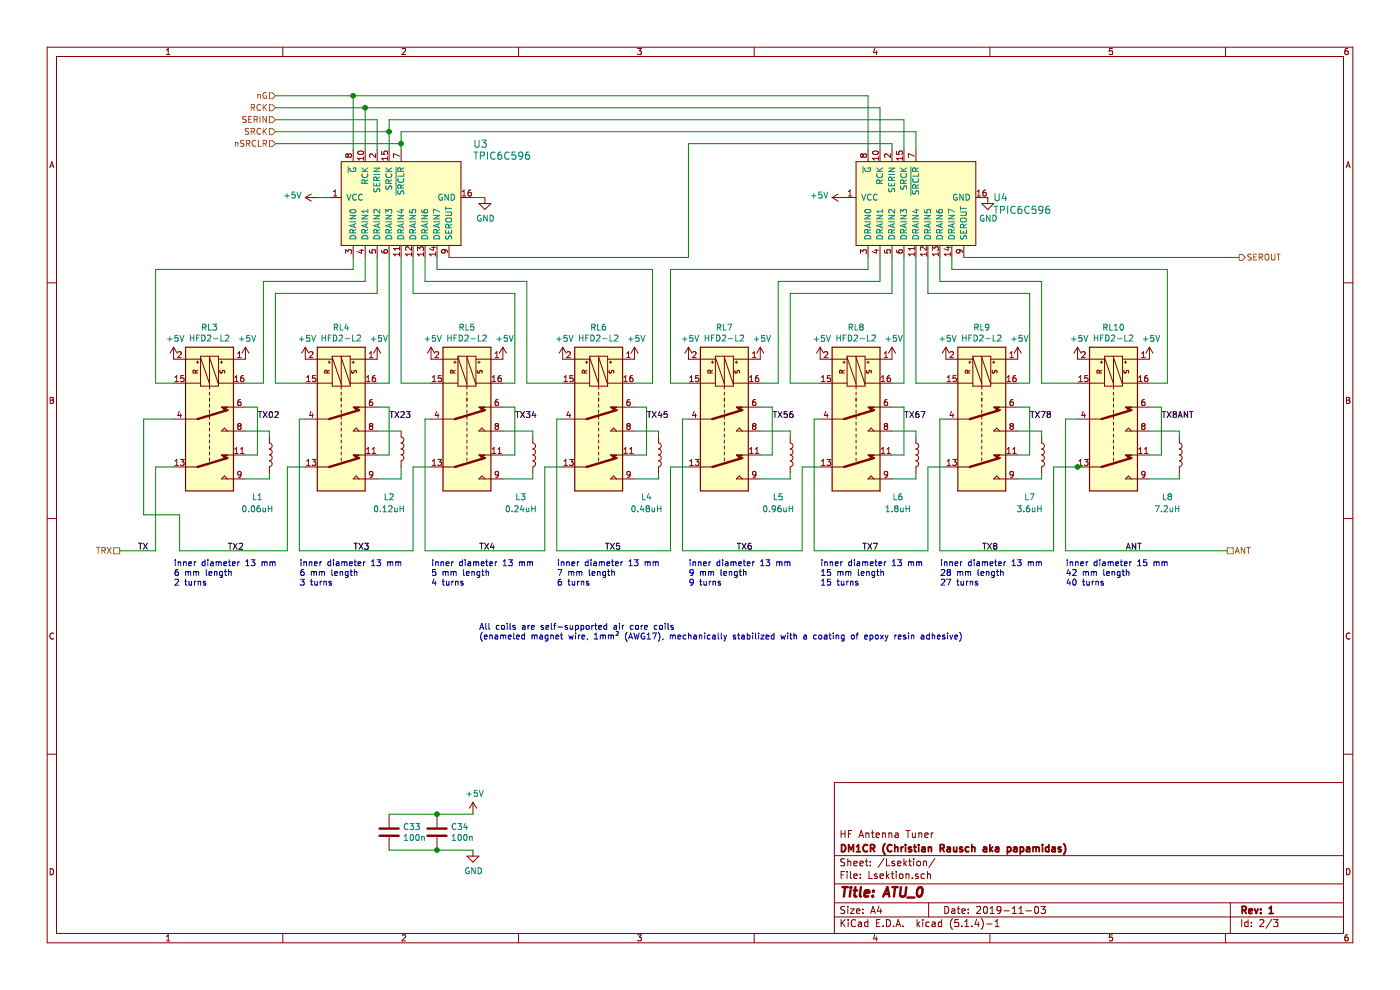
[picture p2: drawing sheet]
EESchema Schematic File Version 4
LIBS:ATU_0-cache
EELAYER 30 0
EELAYER END
$Descr A4 11693 8268
encoding utf-8
Sheet 2 3
Title "ATU_0"
Date "2019-11-03"
Rev "1"
Comp "DM1CR (Christian Rausch aka papamidas)"
Comment1 "HF Antenna Tuner"
Comment2 ""
Comment3 ""
Comment4 ""
$EndDescr
$Comp
L ATU_0-rescue:HFD2-L2-flipdotUSV-cache RL?
U 1 1
P 2850 3300
AR Path="/5D6ADAB4" Ref="RL?"  Part="1" 
AR Path="/5D6693D7/5D6ADAB4" Ref="RL4"  Part="1" 
F 0 "RL4" V 2283 3300 50  0000 C CNN
F 1 "HFD2-L2" V 2374 3300 50  0000 C CNN
F 2 "HFD2-L2:HFD2-L2" H 2850 3300 50  0001 C CNN
F 3 "" H 2850 3300 50  0000 C CNN
	1    2850 3300
	0    1    1    0   
$EndComp
$Comp
L Device:L L?
U 1 1
P 2250 3800
AR Path="/5D6ADABA" Ref="L?"  Part="1" 
AR Path="/5D6693D7/5D6ADABA" Ref="L1"  Part="1" 
F 0 "L1" H 2150 3450 50  0000 C CNN
F 1 "0.06uH" H 2150 3350 50  0000 C CNN
F 2 "ATU_0:Aircoil_7_62_d15" H 2250 3800 50  0001 C CNN
F 3 "~" H 2250 3800 50  0001 C CNN
	1    2250 3800
	1    0    0    -1  
$EndComp
$Comp
L Device:L L?
U 1 1
P 3350 3750
AR Path="/5D6ADAC0" Ref="L?"  Part="1" 
AR Path="/5D6693D7/5D6ADAC0" Ref="L2"  Part="1" 
F 0 "L2" H 3250 3350 50  0000 C CNN
F 1 "0.12uH" H 3250 3250 50  0000 C CNN
F 2 "ATU_0:Aircoil_7_62_d15" H 3350 3750 50  0001 C CNN
F 3 "~" H 3350 3750 50  0001 C CNN
	1    3350 3750
	1    0    0    -1  
$EndComp
$Comp
L ATU_0-rescue:HFD2-L2-flipdotUSV-cache RL?
U 1 1
P 3900 3300
AR Path="/5D6ADACE" Ref="RL?"  Part="1" 
AR Path="/5D6693D7/5D6ADACE" Ref="RL5"  Part="1" 
F 0 "RL5" V 3333 3300 50  0000 C CNN
F 1 "HFD2-L2" V 3424 3300 50  0000 C CNN
F 2 "HFD2-L2:HFD2-L2" H 3900 3300 50  0001 C CNN
F 3 "" H 3900 3300 50  0000 C CNN
	1    3900 3300
	0    1    1    0   
$EndComp
$Comp
L ATU_0-rescue:HFD2-L2-flipdotUSV-cache RL?
U 1 1
P 5000 3300
AR Path="/5D6ADAD4" Ref="RL?"  Part="1" 
AR Path="/5D6693D7/5D6ADAD4" Ref="RL6"  Part="1" 
F 0 "RL6" V 4433 3300 50  0000 C CNN
F 1 "HFD2-L2" V 4524 3300 50  0000 C CNN
F 2 "HFD2-L2:HFD2-L2" H 5000 3300 50  0001 C CNN
F 3 "" H 5000 3300 50  0000 C CNN
	1    5000 3300
	0    1    1    0   
$EndComp
$Comp
L Device:L L?
U 1 1
P 4450 3800
AR Path="/5D6ADADA" Ref="L?"  Part="1" 
AR Path="/5D6693D7/5D6ADADA" Ref="L3"  Part="1" 
F 0 "L3" H 4350 3450 50  0000 C CNN
F 1 "0.24uH" H 4350 3350 50  0000 C CNN
F 2 "ATU_0:Aircoil_7_62_d15" H 4450 3800 50  0001 C CNN
F 3 "~" H 4450 3800 50  0001 C CNN
	1    4450 3800
	1    0    0    -1  
$EndComp
$Comp
L Device:L L?
U 1 1
P 5500 3800
AR Path="/5D6ADAE0" Ref="L?"  Part="1" 
AR Path="/5D6693D7/5D6ADAE0" Ref="L4"  Part="1" 
F 0 "L4" H 5400 3450 50  0000 C CNN
F 1 "0.48uH" H 5400 3350 50  0000 C CNN
F 2 "ATU_0:Aircoil_7_62_d15" H 5500 3800 50  0001 C CNN
F 3 "~" H 5500 3800 50  0001 C CNN
	1    5500 3800
	1    0    0    -1  
$EndComp
$Comp
L ATU_0-rescue:TPIC6C596-tpic6c596 U?
U 1 1
P 2850 1650
AR Path="/5D6ADAF9" Ref="U?"  Part="1" 
AR Path="/5D6693D7/5D6ADAF9" Ref="U3"  Part="1" 
F 0 "U3" V 2400 550 60  0000 R CNN
F 1 "TPIC6C596" V 2500 550 60  0000 R CNN
F 2 "digikey-footprints:SOIC-16_W3.90mm" H 3050 1850 60  0001 L CNN
F 3 "http://www.ti.com/general/docs/suppproductinfo.tsp?distId=10&gotoUrl=http%3A%2F%2Fwww.ti.com%2Flit%2Fgpn%2Ftpic6b595" H 3050 1950 60  0001 L CNN
F 4 "Mouser TPIC6C596DRQ1" H 3050 2050 60  0001 L CNN "Digi-Key_PN"
F 5 "TPIC6C596" H 3050 2150 60  0001 L CNN "MPN"
F 6 "Integrated Circuits (ICs)" H 3050 2250 60  0001 L CNN "Category"
F 7 "Logic - Shift Registers" H 3050 2350 60  0001 L CNN "Family"
F 8 "http://www.ti.com/sitesearch/docs/universalsearch.tsp?searchTerm=tpic6c596#q=tpic6c596&t=everything&linkId=1" H 3050 2450 60  0001 L CNN "DK_Datasheet_Link"
F 9 "/product-detail/en/texas-instruments/TPIC6B595N/296-1956-5-ND/277601" H 3050 2550 60  0001 L CNN "DK_Detail_Page"
F 10 "IC PWR 8-BIT SHIFT REGIS 20-DIP" H 3050 2650 60  0001 L CNN "Description"
F 11 "Texas Instruments" H 3050 2750 60  0001 L CNN "Manufacturer"
F 12 "Active" H 3050 2850 60  0001 L CNN "Status"
	1    2850 1650
	0    -1   1    0   
$EndComp
$Comp
L power:+5V #PWR?
U 1 1
P 1450 3000
AR Path="/5D6ADB0B" Ref="#PWR?"  Part="1" 
AR Path="/5D6693D7/5D6ADB0B" Ref="#PWR025"  Part="1" 
F 0 "#PWR025" H 1450 2850 50  0001 C CNN
F 1 "+5V" H 1465 3173 50  0000 C CNN
F 2 "" H 1450 3000 50  0001 C CNN
F 3 "" H 1450 3000 50  0001 C CNN
	1    1450 3000
	1    0    0    -1  
$EndComp
$Comp
L power:+5V #PWR?
U 1 1
P 2050 3000
AR Path="/5D6ADB11" Ref="#PWR?"  Part="1" 
AR Path="/5D6693D7/5D6ADB11" Ref="#PWR028"  Part="1" 
F 0 "#PWR028" H 2050 2850 50  0001 C CNN
F 1 "+5V" H 2065 3173 50  0000 C CNN
F 2 "" H 2050 3000 50  0001 C CNN
F 3 "" H 2050 3000 50  0001 C CNN
	1    2050 3000
	1    0    0    -1  
$EndComp
$Comp
L power:+5V #PWR?
U 1 1
P 2550 3000
AR Path="/5D6ADB17" Ref="#PWR?"  Part="1" 
AR Path="/5D6693D7/5D6ADB17" Ref="#PWR029"  Part="1" 
F 0 "#PWR029" H 2550 2850 50  0001 C CNN
F 1 "+5V" H 2565 3173 50  0000 C CNN
F 2 "" H 2550 3000 50  0001 C CNN
F 3 "" H 2550 3000 50  0001 C CNN
	1    2550 3000
	1    0    0    -1  
$EndComp
$Comp
L power:+5V #PWR?
U 1 1
P 3150 3000
AR Path="/5D6ADB1D" Ref="#PWR?"  Part="1" 
AR Path="/5D6693D7/5D6ADB1D" Ref="#PWR033"  Part="1" 
F 0 "#PWR033" H 3150 2850 50  0001 C CNN
F 1 "+5V" H 3165 3173 50  0000 C CNN
F 2 "" H 3150 3000 50  0001 C CNN
F 3 "" H 3150 3000 50  0001 C CNN
	1    3150 3000
	1    0    0    -1  
$EndComp
$Comp
L power:+5V #PWR?
U 1 1
P 3600 3000
AR Path="/5D6ADB23" Ref="#PWR?"  Part="1" 
AR Path="/5D6693D7/5D6ADB23" Ref="#PWR034"  Part="1" 
F 0 "#PWR034" H 3600 2850 50  0001 C CNN
F 1 "+5V" H 3615 3173 50  0000 C CNN
F 2 "" H 3600 3000 50  0001 C CNN
F 3 "" H 3600 3000 50  0001 C CNN
	1    3600 3000
	1    0    0    -1  
$EndComp
$Comp
L power:+5V #PWR?
U 1 1
P 4200 3000
AR Path="/5D6ADB29" Ref="#PWR?"  Part="1" 
AR Path="/5D6693D7/5D6ADB29" Ref="#PWR038"  Part="1" 
F 0 "#PWR038" H 4200 2850 50  0001 C CNN
F 1 "+5V" H 4215 3173 50  0000 C CNN
F 2 "" H 4200 3000 50  0001 C CNN
F 3 "" H 4200 3000 50  0001 C CNN
	1    4200 3000
	1    0    0    -1  
$EndComp
$Comp
L power:+5V #PWR?
U 1 1
P 4700 3000
AR Path="/5D6ADB2F" Ref="#PWR?"  Part="1" 
AR Path="/5D6693D7/5D6ADB2F" Ref="#PWR039"  Part="1" 
F 0 "#PWR039" H 4700 2850 50  0001 C CNN
F 1 "+5V" H 4715 3173 50  0000 C CNN
F 2 "" H 4700 3000 50  0001 C CNN
F 3 "" H 4700 3000 50  0001 C CNN
	1    4700 3000
	1    0    0    -1  
$EndComp
$Comp
L power:+5V #PWR?
U 1 1
P 5300 3000
AR Path="/5D6ADB35" Ref="#PWR?"  Part="1" 
AR Path="/5D6693D7/5D6ADB35" Ref="#PWR042"  Part="1" 
F 0 "#PWR042" H 5300 2850 50  0001 C CNN
F 1 "+5V" H 5315 3173 50  0000 C CNN
F 2 "" H 5300 3000 50  0001 C CNN
F 3 "" H 5300 3000 50  0001 C CNN
	1    5300 3000
	1    0    0    -1  
$EndComp
Wire Wire Line
	2950 2150 2950 2250
Wire Wire Line
	2950 2250 1300 2250
Wire Wire Line
	1300 2250 1300 3200
Wire Wire Line
	1300 3200 1450 3200
Wire Wire Line
	2050 3200 2200 3200
Wire Wire Line
	2200 3200 2200 2350
Wire Wire Line
	2200 2350 3050 2350
Wire Wire Line
	3050 2350 3050 2150
Wire Wire Line
	2300 3200 2300 2450
Wire Wire Line
	3150 2450 3150 2150
Wire Wire Line
	3150 3200 3250 3200
Wire Wire Line
	3250 3200 3250 2150
Wire Wire Line
	3600 3200 3350 3200
Wire Wire Line
	3350 3200 3350 2150
Wire Wire Line
	4200 3200 4300 3200
Wire Wire Line
	4300 3200 4300 2450
Wire Wire Line
	4300 2450 3450 2450
Wire Wire Line
	3450 2450 3450 2150
Wire Wire Line
	4700 3200 4400 3200
Wire Wire Line
	4400 3200 4400 2350
Wire Wire Line
	4400 2350 3550 2350
Wire Wire Line
	3550 2350 3550 2150
Wire Wire Line
	5300 3200 5450 3200
Wire Wire Line
	5450 3200 5450 2250
Wire Wire Line
	5450 2250 3650 2250
Wire Wire Line
	3650 2250 3650 2150
Wire Wire Line
	2300 2450 3150 2450
Wire Wire Line
	2300 3200 2550 3200
$Comp
L ATU_0-rescue:HFD2-L2-flipdotUSV-cache RL?
U 1 1
P 6050 3300
AR Path="/5D6ADB57" Ref="RL?"  Part="1" 
AR Path="/5D6693D7/5D6ADB57" Ref="RL7"  Part="1" 
F 0 "RL7" V 5483 3300 50  0000 C CNN
F 1 "HFD2-L2" V 5574 3300 50  0000 C CNN
F 2 "HFD2-L2:HFD2-L2" H 6050 3300 50  0001 C CNN
F 3 "" H 6050 3300 50  0000 C CNN
	1    6050 3300
	0    1    1    0   
$EndComp
$Comp
L ATU_0-rescue:HFD2-L2-flipdotUSV-cache RL?
U 1 1
P 7150 3300
AR Path="/5D6ADB5D" Ref="RL?"  Part="1" 
AR Path="/5D6693D7/5D6ADB5D" Ref="RL8"  Part="1" 
F 0 "RL8" V 6583 3300 50  0000 C CNN
F 1 "HFD2-L2" V 6674 3300 50  0000 C CNN
F 2 "HFD2-L2:HFD2-L2" H 7150 3300 50  0001 C CNN
F 3 "" H 7150 3300 50  0000 C CNN
	1    7150 3300
	0    1    1    0   
$EndComp
$Comp
L Device:L L?
U 1 1
P 6600 3800
AR Path="/5D6ADB63" Ref="L?"  Part="1" 
AR Path="/5D6693D7/5D6ADB63" Ref="L5"  Part="1" 
F 0 "L5" H 6500 3450 50  0000 C CNN
F 1 "0.96uH" H 6500 3350 50  0000 C CNN
F 2 "ATU_0:Aircoil_10_16_d15" H 6600 3800 50  0001 C CNN
F 3 "~" H 6600 3800 50  0001 C CNN
	1    6600 3800
	1    0    0    -1  
$EndComp
$Comp
L Device:L L?
U 1 1
P 7650 3800
AR Path="/5D6ADB69" Ref="L?"  Part="1" 
AR Path="/5D6693D7/5D6ADB69" Ref="L6"  Part="1" 
F 0 "L6" H 7500 3450 50  0000 C CNN
F 1 "1.8uH" H 7500 3350 50  0000 C CNN
F 2 "ATU_0:Aircoil_15_24_d15" H 7650 3800 50  0001 C CNN
F 3 "~" H 7650 3800 50  0001 C CNN
	1    7650 3800
	1    0    0    -1  
$EndComp
$Comp
L ATU_0-rescue:HFD2-L2-flipdotUSV-cache RL?
U 1 1
P 8200 3300
AR Path="/5D6ADB77" Ref="RL?"  Part="1" 
AR Path="/5D6693D7/5D6ADB77" Ref="RL9"  Part="1" 
F 0 "RL9" V 7633 3300 50  0000 C CNN
F 1 "HFD2-L2" V 7724 3300 50  0000 C CNN
F 2 "HFD2-L2:HFD2-L2" H 8200 3300 50  0001 C CNN
F 3 "" H 8200 3300 50  0000 C CNN
	1    8200 3300
	0    1    1    0   
$EndComp
$Comp
L ATU_0-rescue:HFD2-L2-flipdotUSV-cache RL?
U 1 1
P 9300 3300
AR Path="/5D6ADB7D" Ref="RL?"  Part="1" 
AR Path="/5D6693D7/5D6ADB7D" Ref="RL10"  Part="1" 
F 0 "RL10" V 8733 3300 50  0000 C CNN
F 1 "HFD2-L2" V 8824 3300 50  0000 C CNN
F 2 "HFD2-L2:HFD2-L2" H 9300 3300 50  0001 C CNN
F 3 "" H 9300 3300 50  0000 C CNN
	1    9300 3300
	0    1    1    0   
$EndComp
$Comp
L Device:L L?
U 1 1
P 8700 3800
AR Path="/5D6ADB83" Ref="L?"  Part="1" 
AR Path="/5D6693D7/5D6ADB83" Ref="L7"  Part="1" 
F 0 "L7" H 8600 3450 50  0000 C CNN
F 1 "3.6uH" H 8600 3350 50  0000 C CNN
F 2 "ATU_0:Aircoil_27_94_d15" H 8700 3800 50  0001 C CNN
F 3 "~" H 8700 3800 50  0001 C CNN
	1    8700 3800
	1    0    0    -1  
$EndComp
$Comp
L Device:L L?
U 1 1
P 9850 3800
AR Path="/5D6ADB89" Ref="L?"  Part="1" 
AR Path="/5D6693D7/5D6ADB89" Ref="L8"  Part="1" 
F 0 "L8" H 9750 3450 50  0000 C CNN
F 1 "7.2uH" H 9750 3350 50  0000 C CNN
F 2 "ATU_0:Aircoil_43_18_d17" H 9850 3800 50  0001 C CNN
F 3 "~" H 9850 3800 50  0001 C CNN
	1    9850 3800
	1    0    0    -1  
$EndComp
$Comp
L ATU_0-rescue:TPIC6C596-tpic6c596 U?
U 1 1
P 7150 1650
AR Path="/5D6ADBA2" Ref="U?"  Part="1" 
AR Path="/5D6693D7/5D6ADBA2" Ref="U4"  Part="1" 
F 0 "U4" V 7147 506 60  0000 R CNN
F 1 "TPIC6C596" V 7253 506 60  0000 R CNN
F 2 "digikey-footprints:SOIC-16_W3.90mm" H 7350 1850 60  0001 L CNN
F 3 "http://www.ti.com/general/docs/suppproductinfo.tsp?distId=10&gotoUrl=http%3A%2F%2Fwww.ti.com%2Flit%2Fgpn%2Ftpic6b595" H 7350 1950 60  0001 L CNN
F 4 "Mouser TPIC6C596DRQ1" H 7350 2050 60  0001 L CNN "Digi-Key_PN"
F 5 "TPIC6C596" H 7350 2150 60  0001 L CNN "MPN"
F 6 "Integrated Circuits (ICs)" H 7350 2250 60  0001 L CNN "Category"
F 7 "Logic - Shift Registers" H 7350 2350 60  0001 L CNN "Family"
F 8 "http://www.ti.com/sitesearch/docs/universalsearch.tsp?searchTerm=tpic6c596#q=tpic6c596&t=everything&linkId=1" H 7350 2450 60  0001 L CNN "DK_Datasheet_Link"
F 9 "/product-detail/en/texas-instruments/TPIC6B595N/296-1956-5-ND/277601" H 7350 2550 60  0001 L CNN "DK_Detail_Page"
F 10 "IC PWR 8-BIT SHIFT REGIS 20-DIP" H 7350 2650 60  0001 L CNN "Description"
F 11 "Texas Instruments" H 7350 2750 60  0001 L CNN "Manufacturer"
F 12 "Active" H 7350 2850 60  0001 L CNN "Status"
	1    7150 1650
	0    -1   1    0   
$EndComp
$Comp
L power:GND #PWR?
U 1 1
P 8250 1650
AR Path="/5D6ADBA8" Ref="#PWR?"  Part="1" 
AR Path="/5D6693D7/5D6ADBA8" Ref="#PWR054"  Part="1" 
F 0 "#PWR054" H 8250 1400 50  0001 C CNN
F 1 "GND" H 8255 1477 50  0000 C CNN
F 2 "" H 8250 1650 50  0001 C CNN
F 3 "" H 8250 1650 50  0001 C CNN
	1    8250 1650
	1    0    0    -1  
$EndComp
$Comp
L power:+5V #PWR?
U 1 1
P 7050 1650
AR Path="/5D6ADBAE" Ref="#PWR?"  Part="1" 
AR Path="/5D6693D7/5D6ADBAE" Ref="#PWR049"  Part="1" 
F 0 "#PWR049" H 7050 1500 50  0001 C CNN
F 1 "+5V" V 7065 1778 50  0000 L CNN
F 2 "" H 7050 1650 50  0001 C CNN
F 3 "" H 7050 1650 50  0001 C CNN
	1    7050 1650
	0    -1   -1   0   
$EndComp
$Comp
L power:+5V #PWR?
U 1 1
P 5750 3000
AR Path="/5D6ADBB4" Ref="#PWR?"  Part="1" 
AR Path="/5D6693D7/5D6ADBB4" Ref="#PWR043"  Part="1" 
F 0 "#PWR043" H 5750 2850 50  0001 C CNN
F 1 "+5V" H 5765 3173 50  0000 C CNN
F 2 "" H 5750 3000 50  0001 C CNN
F 3 "" H 5750 3000 50  0001 C CNN
	1    5750 3000
	1    0    0    -1  
$EndComp
$Comp
L power:+5V #PWR?
U 1 1
P 6350 3000
AR Path="/5D6ADBBA" Ref="#PWR?"  Part="1" 
AR Path="/5D6693D7/5D6ADBBA" Ref="#PWR046"  Part="1" 
F 0 "#PWR046" H 6350 2850 50  0001 C CNN
F 1 "+5V" H 6365 3173 50  0000 C CNN
F 2 "" H 6350 3000 50  0001 C CNN
F 3 "" H 6350 3000 50  0001 C CNN
	1    6350 3000
	1    0    0    -1  
$EndComp
$Comp
L power:+5V #PWR?
U 1 1
P 6850 3000
AR Path="/5D6ADBC0" Ref="#PWR?"  Part="1" 
AR Path="/5D6693D7/5D6ADBC0" Ref="#PWR047"  Part="1" 
F 0 "#PWR047" H 6850 2850 50  0001 C CNN
F 1 "+5V" H 6865 3173 50  0000 C CNN
F 2 "" H 6850 3000 50  0001 C CNN
F 3 "" H 6850 3000 50  0001 C CNN
	1    6850 3000
	1    0    0    -1  
$EndComp
$Comp
L power:+5V #PWR?
U 1 1
P 7450 3000
AR Path="/5D6ADBC6" Ref="#PWR?"  Part="1" 
AR Path="/5D6693D7/5D6ADBC6" Ref="#PWR051"  Part="1" 
F 0 "#PWR051" H 7450 2850 50  0001 C CNN
F 1 "+5V" H 7465 3173 50  0000 C CNN
F 2 "" H 7450 3000 50  0001 C CNN
F 3 "" H 7450 3000 50  0001 C CNN
	1    7450 3000
	1    0    0    -1  
$EndComp
$Comp
L power:+5V #PWR?
U 1 1
P 7900 3000
AR Path="/5D6ADBCC" Ref="#PWR?"  Part="1" 
AR Path="/5D6693D7/5D6ADBCC" Ref="#PWR052"  Part="1" 
F 0 "#PWR052" H 7900 2850 50  0001 C CNN
F 1 "+5V" H 7915 3173 50  0000 C CNN
F 2 "" H 7900 3000 50  0001 C CNN
F 3 "" H 7900 3000 50  0001 C CNN
	1    7900 3000
	1    0    0    -1  
$EndComp
$Comp
L power:+5V #PWR?
U 1 1
P 8500 3000
AR Path="/5D6ADBD2" Ref="#PWR?"  Part="1" 
AR Path="/5D6693D7/5D6ADBD2" Ref="#PWR056"  Part="1" 
F 0 "#PWR056" H 8500 2850 50  0001 C CNN
F 1 "+5V" H 8515 3173 50  0000 C CNN
F 2 "" H 8500 3000 50  0001 C CNN
F 3 "" H 8500 3000 50  0001 C CNN
	1    8500 3000
	1    0    0    -1  
$EndComp
$Comp
L power:+5V #PWR?
U 1 1
P 9000 3000
AR Path="/5D6ADBD8" Ref="#PWR?"  Part="1" 
AR Path="/5D6693D7/5D6ADBD8" Ref="#PWR057"  Part="1" 
F 0 "#PWR057" H 9000 2850 50  0001 C CNN
F 1 "+5V" H 9015 3173 50  0000 C CNN
F 2 "" H 9000 3000 50  0001 C CNN
F 3 "" H 9000 3000 50  0001 C CNN
	1    9000 3000
	1    0    0    -1  
$EndComp
$Comp
L power:+5V #PWR?
U 1 1
P 9600 3000
AR Path="/5D6ADBDE" Ref="#PWR?"  Part="1" 
AR Path="/5D6693D7/5D6ADBDE" Ref="#PWR060"  Part="1" 
F 0 "#PWR060" H 9600 2850 50  0001 C CNN
F 1 "+5V" H 9615 3173 50  0000 C CNN
F 2 "" H 9600 3000 50  0001 C CNN
F 3 "" H 9600 3000 50  0001 C CNN
	1    9600 3000
	1    0    0    -1  
$EndComp
Wire Wire Line
	7250 2150 7250 2250
Wire Wire Line
	7250 2250 5600 2250
Wire Wire Line
	5600 2250 5600 3200
Wire Wire Line
	5600 3200 5750 3200
Wire Wire Line
	6350 3200 6500 3200
Wire Wire Line
	6500 3200 6500 2350
Wire Wire Line
	6500 2350 7350 2350
Wire Wire Line
	7350 2350 7350 2150
Wire Wire Line
	6600 3200 6600 2450
Wire Wire Line
	7450 2450 7450 2150
Wire Wire Line
	7450 3200 7550 3200
Wire Wire Line
	7550 3200 7550 2150
Wire Wire Line
	7900 3200 7650 3200
Wire Wire Line
	7650 3200 7650 2150
Wire Wire Line
	8500 3200 8600 3200
Wire Wire Line
	8600 3200 8600 2450
Wire Wire Line
	8600 2450 7750 2450
Wire Wire Line
	7750 2450 7750 2150
Wire Wire Line
	9000 3200 8700 3200
Wire Wire Line
	8700 3200 8700 2350
Wire Wire Line
	8700 2350 7850 2350
Wire Wire Line
	7850 2350 7850 2150
Wire Wire Line
	9600 3200 9750 3200
Wire Wire Line
	9750 3200 9750 2250
Wire Wire Line
	9750 2250 7950 2250
Wire Wire Line
	7950 2250 7950 2150
Wire Wire Line
	6600 2450 7450 2450
Wire Wire Line
	6600 3200 6850 3200
Wire Wire Line
	3750 2150 5750 2150
Wire Wire Line
	5750 2150 5750 1200
Wire Wire Line
	5750 1200 7450 1200
Wire Wire Line
	7450 1200 7450 1250
Wire Wire Line
	3350 1250 3350 1200
Wire Wire Line
	3350 1100 7650 1100
Wire Wire Line
	7650 1100 7650 1250
Wire Wire Line
	7550 1250 7550 1000
Wire Wire Line
	7550 1000 3250 1000
Wire Wire Line
	3250 1000 3250 1100
Wire Wire Line
	3050 1250 3050 900 
Wire Wire Line
	3050 900  7350 900 
Wire Wire Line
	7350 900  7350 1250
Wire Wire Line
	7250 1250 7250 800 
Wire Wire Line
	7250 800  2950 800 
Wire Wire Line
	2950 800  2300 800 
Connection ~ 2950 800 
Text HLabel 2300 900  0    50   Input ~ 0
RCK
Text HLabel 2300 800  0    50   Input ~ 0
nG
Wire Wire Line
	2950 800  2950 1250
Wire Wire Line
	2300 900  3050 900 
Connection ~ 3050 900 
Text HLabel 2300 1000 0    50   Input ~ 0
SERIN
Wire Wire Line
	2300 1000 3150 1000
Wire Wire Line
	3150 1000 3150 1250
Text HLabel 2300 1100 0    50   Input ~ 0
SRCK
Wire Wire Line
	2300 1100 3250 1100
Connection ~ 3250 1100
Wire Wire Line
	3250 1100 3250 1250
Wire Wire Line
	2300 1200 3350 1200
Connection ~ 3350 1200
Wire Wire Line
	3350 1200 3350 1100
Text HLabel 2300 1200 0    50   Input ~ 0
nSRCLR
Wire Wire Line
	1000 4600 1300 4600
Text HLabel 1000 4600 0    50   UnSpc ~ 0
TRX
Text HLabel 10250 4600 2    50   UnSpc ~ 0
ANT
Wire Wire Line
	8050 2150 10350 2150
Text HLabel 10350 2150 2    50   Output ~ 0
SEROUT
$Comp
L power:+5V #PWR?
U 1 1
P 3950 6800
AR Path="/5D84088A" Ref="#PWR?"  Part="1" 
AR Path="/5D6693D7/5D84088A" Ref="#PWR0108"  Part="1" 
F 0 "#PWR0108" H 3950 6650 50  0001 C CNN
F 1 "+5V" H 3965 6973 50  0000 C CNN
F 2 "" H 3950 6800 50  0001 C CNN
F 3 "" H 3950 6800 50  0001 C CNN
	1    3950 6800
	1    0    0    -1  
$EndComp
$Comp
L power:GND #PWR?
U 1 1
P 3950 7100
AR Path="/5D840B24" Ref="#PWR?"  Part="1" 
AR Path="/5D6693D7/5D840B24" Ref="#PWR0109"  Part="1" 
F 0 "#PWR0109" H 3950 6850 50  0001 C CNN
F 1 "GND" H 3955 6927 50  0000 C CNN
F 2 "" H 3950 7100 50  0001 C CNN
F 3 "" H 3950 7100 50  0001 C CNN
	1    3950 7100
	1    0    0    -1  
$EndComp
$Comp
L Device:C C34
U 1 1
P 3650 6950
F 0 "C34" H 3765 6996 50  0000 L CNN
F 1 "100n" H 3765 6905 50  0000 L CNN
F 2 "Capacitors_SMD:C_0805_HandSoldering" H 3688 6800 50  0001 C CNN
F 3 "~" H 3650 6950 50  0001 C CNN
	1    3650 6950
	1    0    0    -1  
$EndComp
$Comp
L Device:C C33
U 1 1
P 3250 6950
F 0 "C33" H 3365 6996 50  0000 L CNN
F 1 "100n" H 3365 6905 50  0000 L CNN
F 2 "Capacitors_SMD:C_0805_HandSoldering" H 3288 6800 50  0001 C CNN
F 3 "~" H 3250 6950 50  0001 C CNN
	1    3250 6950
	1    0    0    -1  
$EndComp
Wire Wire Line
	3250 7100 3650 7100
Connection ~ 3650 7100
Wire Wire Line
	3650 7100 3950 7100
Wire Wire Line
	3250 6800 3650 6800
Connection ~ 3650 6800
Wire Wire Line
	3650 6800 3950 6800
$Comp
L power:GND #PWR?
U 1 1
P 4050 1650
AR Path="/5D6ADAFF" Ref="#PWR?"  Part="1" 
AR Path="/5D6693D7/5D6ADAFF" Ref="#PWR036"  Part="1" 
F 0 "#PWR036" H 4050 1400 50  0001 C CNN
F 1 "GND" H 4055 1477 50  0000 C CNN
F 2 "" H 4050 1650 50  0001 C CNN
F 3 "" H 4050 1650 50  0001 C CNN
	1    4050 1650
	1    0    0    -1  
$EndComp
Wire Wire Line
	3950 1650 4050 1650
Wire Wire Line
	2650 1650 2750 1650
$Comp
L power:+5V #PWR?
U 1 1
P 2650 1650
AR Path="/5D6ADB05" Ref="#PWR?"  Part="1" 
AR Path="/5D6693D7/5D6ADB05" Ref="#PWR031"  Part="1" 
F 0 "#PWR031" H 2650 1500 50  0001 C CNN
F 1 "+5V" V 2665 1778 50  0000 L CNN
F 2 "" H 2650 1650 50  0001 C CNN
F 3 "" H 2650 1650 50  0001 C CNN
	1    2650 1650
	0    -1   -1   0   
$EndComp
Text Notes 1450 4900 0    50   ~ 0
inner diameter 13 mm\n6 mm length\n2 turns
Text Notes 2500 4900 0    50   ~ 0
inner diameter 13 mm\n6 mm length\n3 turns
Text Notes 3600 4900 0    50   ~ 0
inner diameter 13 mm\n5 mm length\n4 turns
Text Notes 4650 4900 0    50   ~ 0
inner diameter 13 mm\n7 mm length\n6 turns
Text Notes 5750 4900 0    50   ~ 0
inner diameter 13 mm\n9 mm length\n9 turns
Text Notes 6850 4900 0    50   ~ 0
inner diameter 13 mm\n15 mm length\n15 turns
Text Notes 7850 4900 0    50   ~ 0
inner diameter 13 mm\n28 mm length\n27 turns
Text Notes 8900 4900 0    50   ~ 0
inner diameter 15 mm\n42 mm length\n40 turns
$Comp
L ATU_0-rescue:HFD2-L2-flipdotUSV-cache RL?
U 1 1
P 1750 3300
AR Path="/5D6ADAAE" Ref="RL?"  Part="1" 
AR Path="/5D6693D7/5D6ADAAE" Ref="RL3"  Part="1" 
F 0 "RL3" V 1183 3300 50  0000 C CNN
F 1 "HFD2-L2" V 1274 3300 50  0000 C CNN
F 2 "HFD2-L2:HFD2-L2" H 1750 3300 50  0001 C CNN
F 3 "" H 1750 3300 50  0000 C CNN
	1    1750 3300
	0    1    1    0   
$EndComp
Wire Wire Line
	2050 3400 2150 3400
Wire Wire Line
	2150 3400 2150 3800
Wire Wire Line
	2150 3800 2050 3800
Wire Wire Line
	2050 3600 2250 3600
Wire Wire Line
	2250 3600 2250 3650
Wire Wire Line
	2050 4000 2250 4000
Wire Wire Line
	2250 4000 2250 3950
Wire Wire Line
	3150 3400 3250 3400
Wire Wire Line
	3250 3400 3250 3800
Wire Wire Line
	3250 3800 3150 3800
Wire Wire Line
	3150 3600 3350 3600
Wire Wire Line
	3150 4000 3350 4000
Wire Wire Line
	3350 4000 3350 3900
Wire Wire Line
	4200 3600 4450 3600
Wire Wire Line
	4450 3600 4450 3650
Wire Wire Line
	4200 4000 4450 4000
Wire Wire Line
	4450 4000 4450 3950
Wire Wire Line
	4200 3800 4300 3800
Wire Wire Line
	4300 3800 4300 3400
Wire Wire Line
	4300 3400 4200 3400
Wire Wire Line
	5300 3400 5400 3400
Wire Wire Line
	5400 3400 5400 3800
Wire Wire Line
	5400 3800 5300 3800
Wire Wire Line
	5300 3600 5500 3600
Wire Wire Line
	5500 3600 5500 3650
Wire Wire Line
	5500 4000 5300 4000
Wire Wire Line
	5500 3950 5500 4000
Wire Wire Line
	6350 3400 6450 3400
Wire Wire Line
	6350 3800 6450 3800
Wire Wire Line
	6450 3800 6450 3400
Wire Wire Line
	6350 3600 6600 3600
Wire Wire Line
	6600 3600 6600 3650
Wire Wire Line
	6600 4000 6350 4000
Wire Wire Line
	6600 3950 6600 4000
Wire Wire Line
	7450 3400 7550 3400
Wire Wire Line
	7550 3400 7550 3800
Wire Wire Line
	7550 3800 7450 3800
Wire Wire Line
	7450 3600 7650 3600
Wire Wire Line
	7650 3600 7650 3650
Wire Wire Line
	7650 4000 7450 4000
Wire Wire Line
	7650 3950 7650 4000
Wire Wire Line
	8500 3400 8600 3400
Wire Wire Line
	8600 3400 8600 3800
Wire Wire Line
	8600 3800 8500 3800
Wire Wire Line
	8500 3600 8700 3600
Wire Wire Line
	8700 3600 8700 3650
Wire Wire Line
	8700 4000 8500 4000
Wire Wire Line
	8700 3950 8700 4000
Wire Wire Line
	9600 3400 9700 3400
Wire Wire Line
	9700 3400 9700 3800
Wire Wire Line
	9700 3800 9600 3800
Wire Wire Line
	9850 3600 9850 3650
Wire Wire Line
	9850 4000 9600 4000
Wire Wire Line
	9850 3950 9850 4000
Wire Wire Line
	9600 3600 9850 3600
Wire Wire Line
	1450 3900 1300 3900
Wire Wire Line
	1300 3900 1300 4600
Wire Wire Line
	1200 3500 1200 4300
Wire Wire Line
	1200 4300 1500 4300
Wire Wire Line
	1500 4300 1500 4600
Wire Wire Line
	1200 3500 1450 3500
Wire Wire Line
	1500 4600 2400 4600
Wire Wire Line
	2400 4600 2400 3900
Wire Wire Line
	2400 3900 2550 3900
Wire Wire Line
	2500 3500 2500 4600
Wire Wire Line
	2500 3500 2550 3500
Wire Wire Line
	3600 3900 3450 3900
Wire Wire Line
	3450 3900 3450 4600
Wire Wire Line
	2500 4600 3450 4600
Wire Wire Line
	3550 3500 3550 4600
Wire Wire Line
	3550 3500 3600 3500
Wire Wire Line
	4700 3900 4550 3900
Wire Wire Line
	4550 3900 4550 4600
Wire Wire Line
	3550 4600 4550 4600
Wire Wire Line
	4650 4600 4650 3500
Wire Wire Line
	4650 3500 4700 3500
Wire Wire Line
	4650 4600 5600 4600
Wire Wire Line
	5750 3900 5600 3900
Wire Wire Line
	5600 3900 5600 4600
Wire Wire Line
	5700 4600 5700 3500
Wire Wire Line
	5700 4600 6700 4600
Wire Wire Line
	5700 3500 5750 3500
Wire Wire Line
	6700 3900 6700 4600
Wire Wire Line
	6700 3900 6850 3900
Wire Wire Line
	6800 4600 6800 3500
Wire Wire Line
	6800 4600 7750 4600
Wire Wire Line
	6800 3500 6850 3500
Wire Wire Line
	7900 3900 7750 3900
Wire Wire Line
	7750 3900 7750 4600
Wire Wire Line
	7850 4600 7850 3500
Wire Wire Line
	7850 3500 7900 3500
Wire Wire Line
	9050 3900 9000 3900
Wire Wire Line
	8800 3900 8800 4600
Wire Wire Line
	7850 4600 8800 4600
Connection ~ 9000 3900
Wire Wire Line
	9000 3900 8800 3900
Wire Wire Line
	8900 4600 8900 3500
Wire Wire Line
	8900 4600 10250 4600
Wire Wire Line
	8900 3500 9000 3500
Text Label 1150 4600 0    50   ~ 0
TX
Text Label 1900 4600 0    50   ~ 0
TX2
Text Label 2950 4600 0    50   ~ 0
TX3
Text Label 4000 4600 0    50   ~ 0
TX4
Text Label 5050 4600 0    50   ~ 0
TX5
Text Label 6150 4600 0    50   ~ 0
TX6
Text Label 7200 4600 0    50   ~ 0
TX7
Text Label 8200 4600 0    50   ~ 0
TX8
Text Label 9400 4600 0    50   ~ 0
ANT
Text Label 2150 3500 0    50   ~ 0
TX02
Text Label 3250 3500 0    50   ~ 0
TX23
Text Label 4300 3500 0    50   ~ 0
TX34
Text Label 5400 3500 0    50   ~ 0
TX45
Text Label 6450 3500 0    50   ~ 0
TX56
Text Label 7550 3500 0    50   ~ 0
TX67
Text Label 8600 3500 0    50   ~ 0
TX78
Text Label 9700 3500 0    50   ~ 0
TX8ANT
Text Notes 4000 5350 0    50   ~ 0
All coils are self-supported air core coils\n(enameled magnet wire, 1mm² (AWG17), mechanically stabilized with a coating of epoxy resin adhesive)
$EndSCHEMATC
